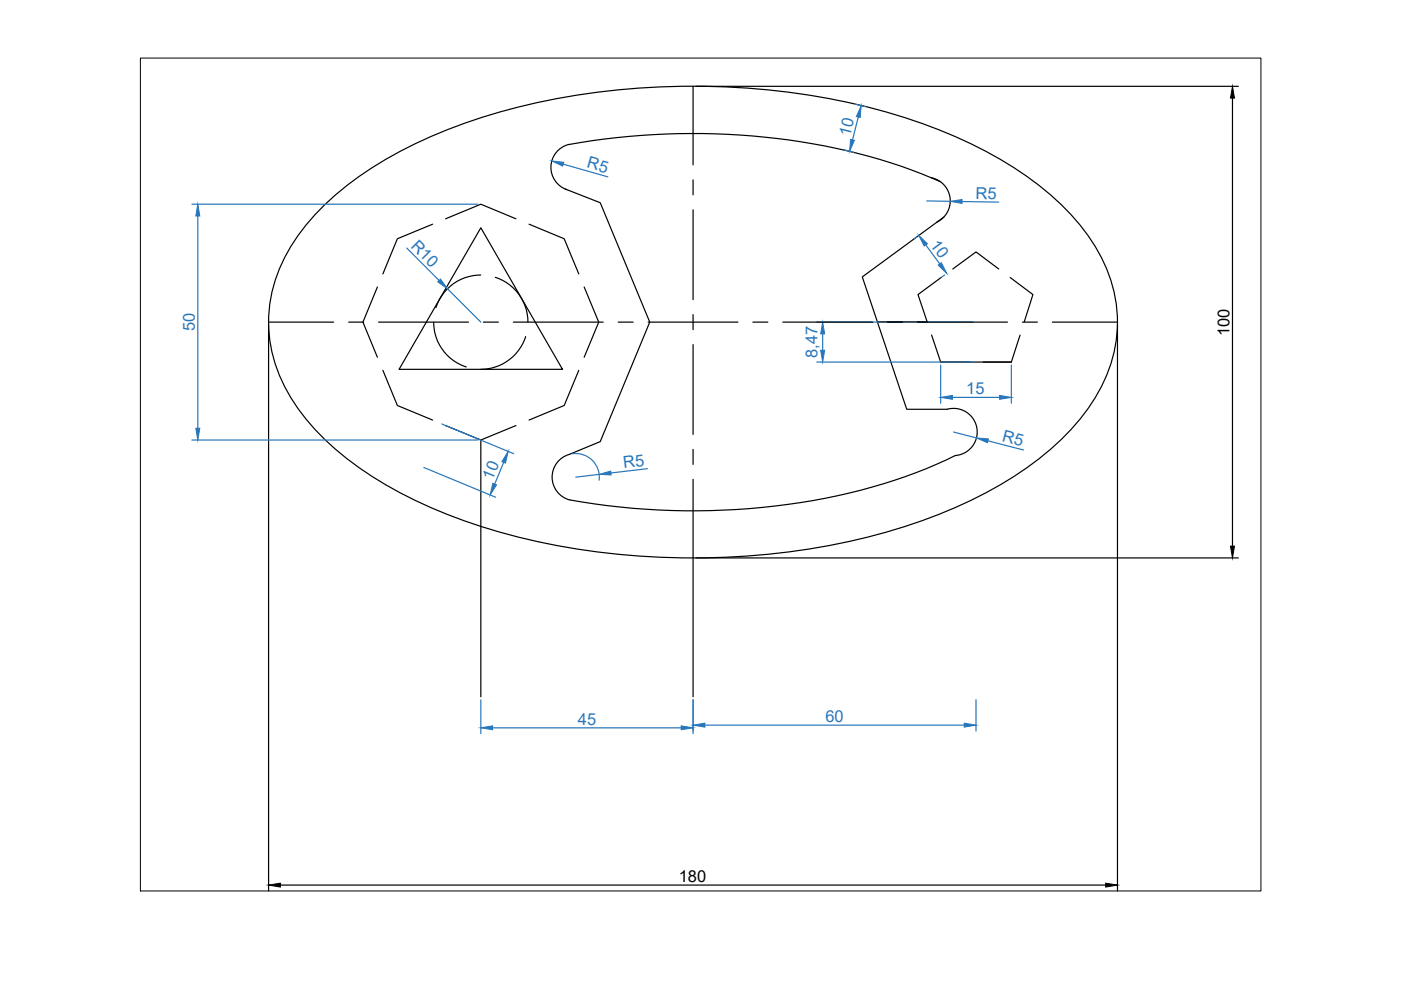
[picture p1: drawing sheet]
<svg xmlns="http://www.w3.org/2000/svg" width="297mm" height="210mm" viewBox="0 0 297 210" stroke-linecap="round" stroke-linejoin="round" font-family="sans-serif">
<!-- layer: 0 -->
<path d="M29.8 12.3h237.5v176.6h-237.5z" fill="none" stroke="#000" stroke-width=".21"/>
<!-- layer: Layer2 -->
<g fill="none" stroke="#000" stroke-width=".25">
<path d="M146.9 18.3v16.7M147.6 18.3h115M146.9 38.1v3.2M197.5 37.7a5 5 0 0 1 3.9 4.3 5 5 0 0 1-2.8 5.1M199.4 38.5a129.9 129.9 0 0 0-50.4-10.2 139.6 139.6 0 0 0-29.2 2.6 5 5 0 0 0-3 4.8 5 5 0 0 0 3.4 4.5M261.3 20.8v95M69.2 43a85.4 85.4 0 0 1 32.3-17.9 154.5 154.5 0 0 1 90.9 0 85.4 85.4 0 0 1 32.2 17.9 38.4 38.4 0 0 1 11.5 18.5 30.5 30.5 0 0 1-6.2 26.3 61.6 61.6 0 0 1-19.3 15.8 122.1 122.1 0 0 1-45.5 13.7 154.5 154.5 0 0 1-63.6-5.8 85.4 85.4 0 0 1-32.3-18 38.4 38.4 0 0 1-11.4-18.4 30.5 30.5 0 0 1 6.2-26.3l2.5-2.9zM91.7 47.5l-7.4 3.1-3.1 7.5M94.5 46.4l7.4-3.1 7.5 3.1M101.9 58.3a10 10 0 0 0-9.5 6.9M101.9 48.3l17.4 30h-34.7zM105 58.8a10 10 0 0 1 6.9 9.5"/>
<path d="M112.2 47.5l7.4 3.1 3.1 7.5M119.9 40.1l7.4 2.9 10.5 25.3-10.5 25.3-6.6 2.7a5 5 0 0 0-3.6 4.9 5 5 0 0 0 3.7 4.8 144.8 144.8 0 0 0 68.9-4.2l6.7-2.4 6.2-2.8a5 5 0 0 0 4.5-5.9 5 5 0 0 0-6.2-3.9h-8.7l-9.4-28.1 17.3-12.7M146.9 44.5v19M199.6 58.8l-5 3.7 2 5.7M202 57l4.9-3.6 4.9 3.6M214.2 58.8l4.8 3.7-1.8 5.7M56.9 68.9v120M56.9 68.3h13.8M73.9 68.3h3.2M80 60.8l-3.1 7.5 3.1 7.4M80.3 68.3h19M81.2 78.5l3.1 7.5 7.4 3.1"/>
<path d="M92 68.3a9.9 9.9 0 0 0 6.9 9.5M102.5 68.3h3.2M108.8 68.3h19.1M111.4 71.4a10 10 0 0 1-9.5 6.9M122.7 78.5l-3.1 7.5-7.4 3.1M123.9 60.8l3 7.5-3 7.4M131.1 68.3h3.1M137.4 68.3h19M146.9 66.7v3.2M146.9 73.1v19M159.6 68.3h3.2M166 68.3h19"/>
<path d="M186 68.3h10.6h-10.6M188.2 68.3h3.2M194.5 68.3h19.1M197.5 71l1.9 5.8h6M216.3 71l-1.9 5.8h-15M216.8 68.3h3.1M223.1 68.3h13.8M236.9 68.9v120M94.5 90.2l7.4 3.1 7.5-3.1M101.9 93.3v54.4M146.9 95.3v3.2M146.9 101.6v46.1"/>
<path d="M147.6 118.3h115M59.4 187.7h175"/>
</g>
<g fill="none" stroke="#2776bb" stroke-width=".25">
<path d="M119.4 34.8l9.5 2.7M178.9 31.8l2.1 .5M181.4 22.1l2 .5M182 24.8l-1.3 4.9M40.7 43.3h60.6M41.9 45.8v45M86.2 52.6l6.9 6.9M194.4 50.2l-.6 .4M196.3 51.9l2.9 4.1M196.5 42.6l5 .1M200.3 58.3l-.6 .4M204 42.7l7.8 .2"/>
<path d="M94.9 61.2l7 7.1M173.2 76.8h33.1M173.2 68.3h33.1M174.4 70.8v3.5M199.4 77.4v8.1M214.4 77.4v8.1M40.7 93.3h60.6M89.9 99.1l15.2 6.3M93.7 89.9l15.2 6.3M106.8 98l-1.9 4.6M121.3 96.2a5 5 0 0 1 5.7 5.6M137.3 99.4l-7.8 .9"/>
<path d="M201.9 84.3h10M202.2 91.6l4.8 1.3M209.5 93.5l7.5 1.9M127 100.6l-4.9 .6M101.9 148.4v7.2M104.4 154.3h40M146.9 148.4v7.2M149.4 153.7h55M206.9 148.4v6.6"/>
</g>
<g fill="#2776bb" stroke="#2776bb" stroke-width=".21">
<path d="M144.4 153.9l2.5 .4-2.5 .4z"/>
<path d="M101.9 154.3l2.5-.4v.8z"/>
<path d="M146.9 153.7l2.5-.4v.9z"/>
<path d="M204.4 153.3l2.5 .4-2.5 .5z"/>
<path d="M41.9 43.3l.5 2.5h-.9z"/>
<path d="M41.5 90.8h.9l-.5 2.5z"/>
<path d="M199.4 84.3l2.5-.5v.9z"/>
<path d="M211.9 83.8l2.5 .5-2.5 .4z"/>
<path d="M198.9 56.2l.7-.5 1.1 2.3z"/>
<path d="M194.8 49.9l1.8 1.8-.7 .5z"/>
<path d="M180.3 29.6l.9 .2-1.1 2.3z"/>
<path d="M182.6 22.4l-.2 2.5-.8-.2z"/>
<path d="M104.5 102.5l.8 .3-1.4 2.2z"/>
<path d="M107.7 95.7l-.5 2.5-.8-.3z"/>
<path d="M92.8 59.7l.6-.5 1.5 2z"/>
<path d="M117 34.1l2.5 .3-.2 .8z"/>
<path d="M127 100.6l2.5-.7 .1 .8z"/>
<path d="M174 74.3h.8l-.4 2.5z"/>
<path d="M174.4 68.3l.4 2.5h-.8z"/>
<path d="M207 92.9l2.6 .2-.3 .8z"/>
<path d="M201.5 42.7l2.5-.4v.8z"/>
</g>
<path d="M261.3 18.3l.4 2.5h-.8zM260.9 115.8h.8l-.4 2.5zM56.9 187.7l2.5-.4v.8zM234.4 187.3l2.5 .4-2.5 .4z" fill="#000" stroke="#000" stroke-width=".21"/>
<g font-size="3.5" fill="#2776bb">
<text x="180.2" y="29.1" transform="rotate(-76 180.2 29.1)">10</text>
<text x="124.3" y="35.5" transform="rotate(16 124.3 35.5)">R5</text>
<text x="206.8" y="42.1" transform="rotate(1 206.8 42.1)">R5</text>
<text x="87" y="52.4" transform="rotate(45 87 52.4)">R10</text>
<text x="197.1" y="51.9" transform="rotate(54 197.1 51.9)">10</text>
<text x="41.3" y="70.2" transform="rotate(-90 41.3 70.2)">50</text>
<text x="173.3" y="75.9" transform="rotate(-90 173.3 75.9)">8,47</text>
<text x="204.9" y="83.6">15</text>
<text x="212.4" y="93.5" transform="rotate(14 212.4 93.5)">R5</text>
<text x="104.4" y="102" transform="rotate(-68 104.4 102)">10</text>
<text x="132.3" y="99.3" transform="rotate(-7 132.3 99.3)">R5</text>
<text x="122.5" y="153.6">45</text>
<text x="175" y="153.1">60</text>
</g>
<g font-size="3.5">
<text x="260.7" y="71.3" transform="rotate(-90 260.7 71.3)">100</text>
<text x="143.9" y="187">180</text>
</g>
</svg>
